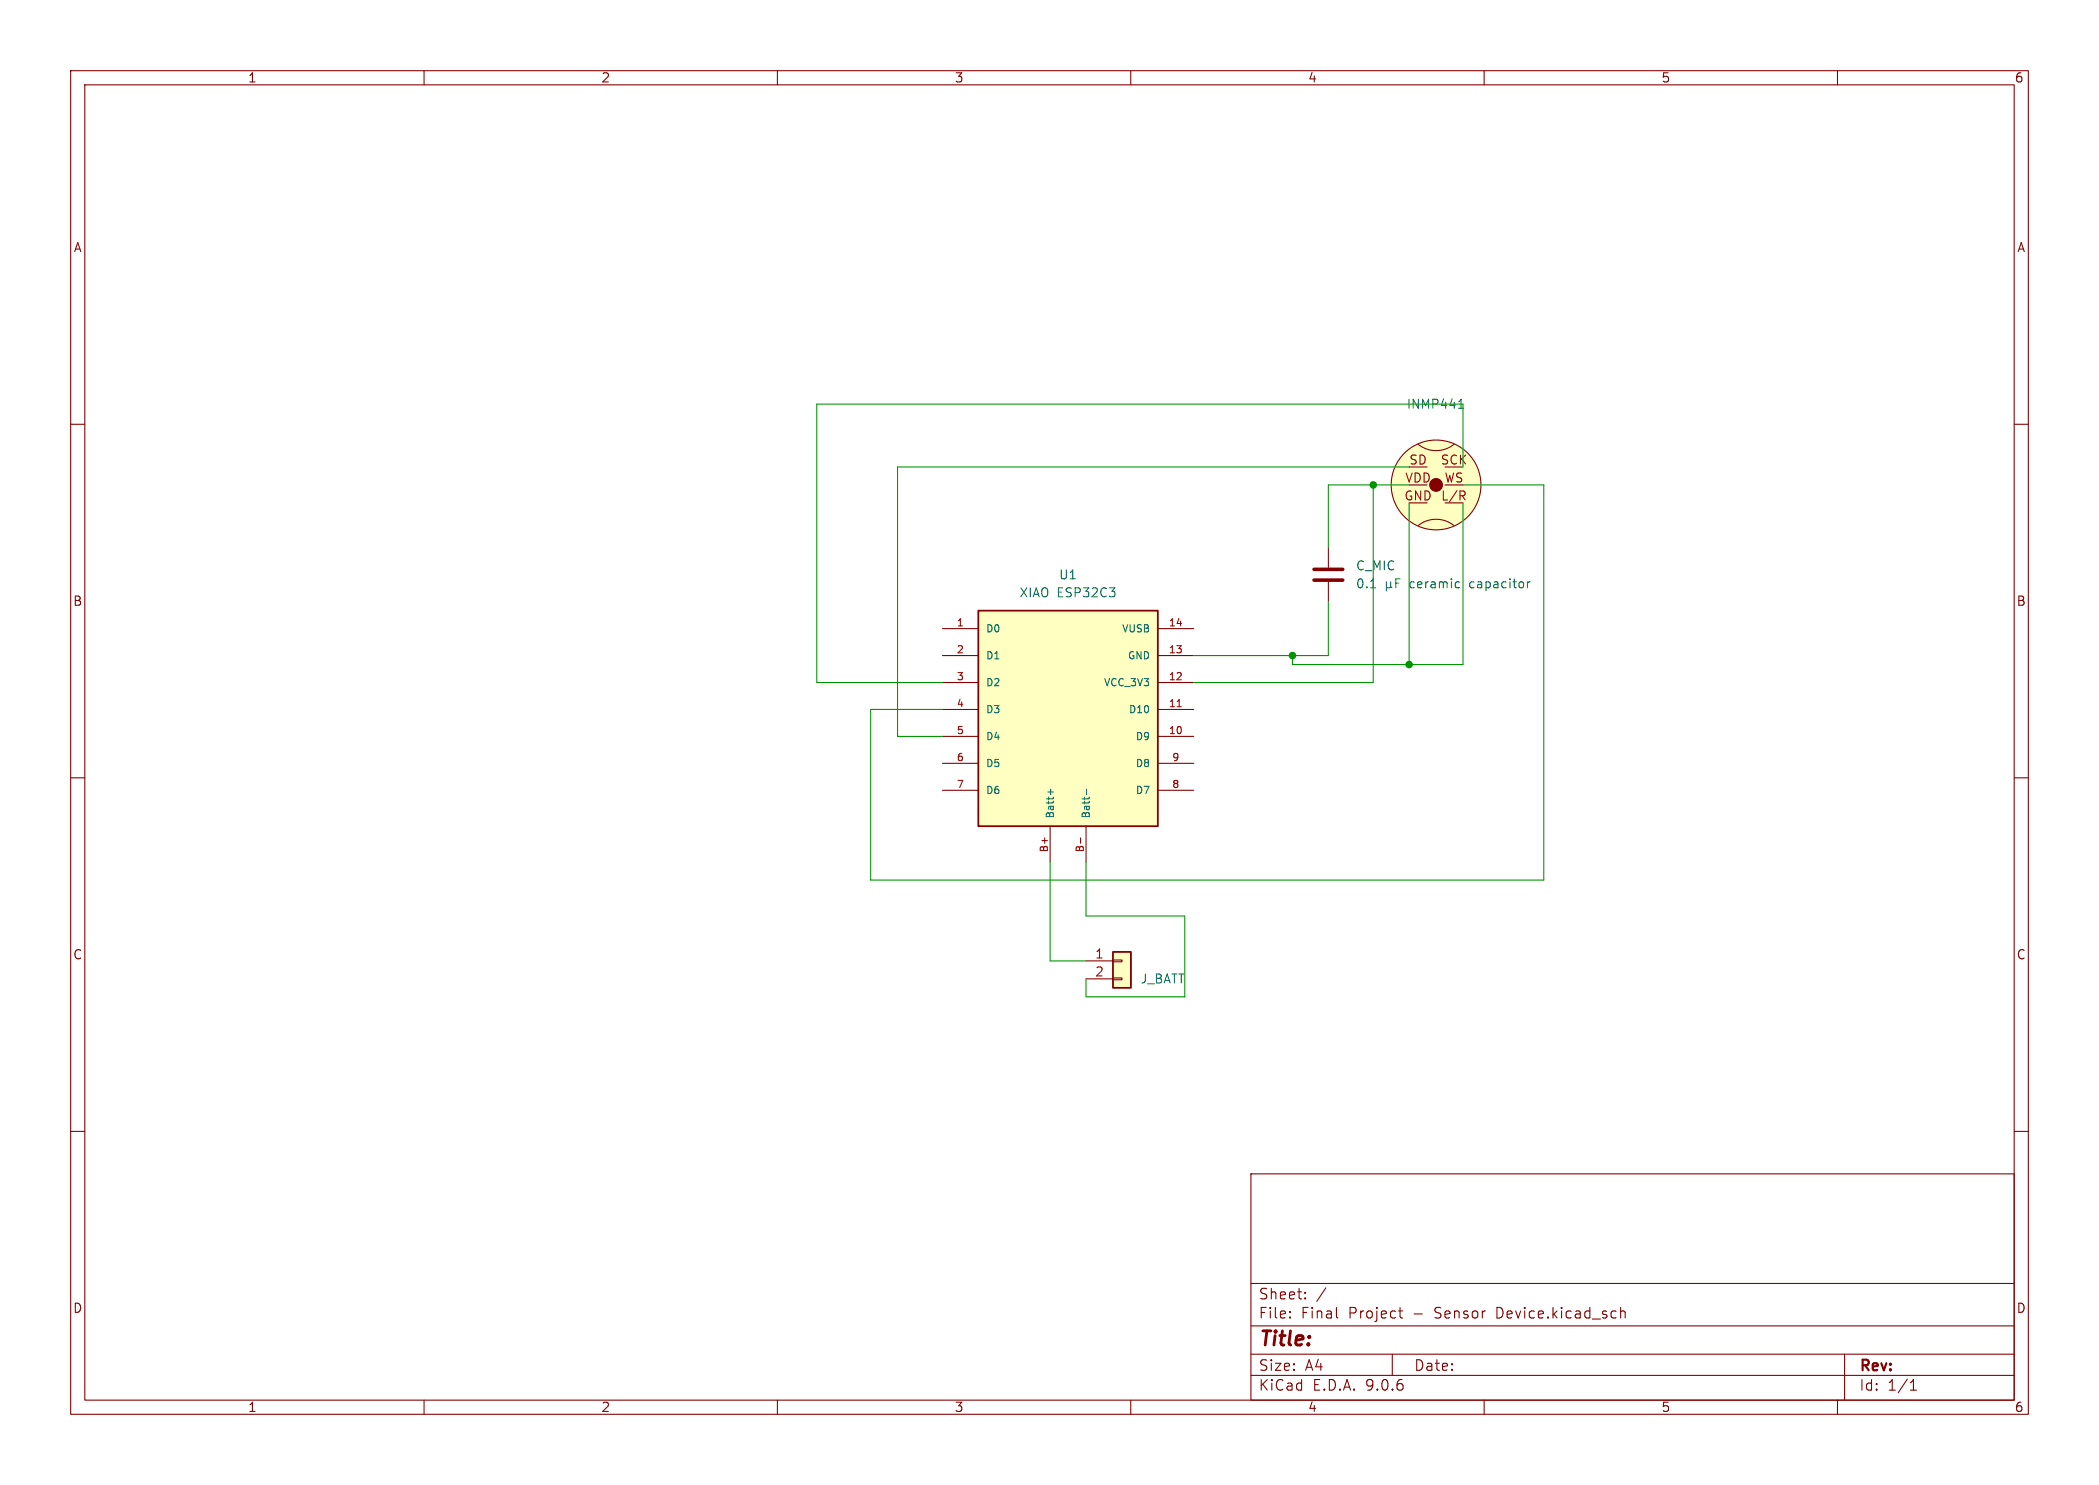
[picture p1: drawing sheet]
<svg xmlns="http://www.w3.org/2000/svg" width="297mm" height="210mm" viewBox="0 0 297 210" stroke-linecap="round" stroke-linejoin="round" font-family="sans-serif">
<g fill="none" stroke="#840000" stroke-width=".15">
<path d="M10 10h277v190h-277zM12 12h273v186h-273zM60 10v2M110 10v2M160 10v2M210 10v2M260 10v2M10 60h2M285 60h2M10 110h2M285 110h2M10 160h2"/>
<path d="M177 166h108v32h-108zM285 160h2M60 198v2M110 198v2M160 198v2M177 194.5h108M177 191.5h108M177 187.5h108M177 181.5h108M182.5 186.3h.1l-.1 .1M182.5 186.3v.1M182.5 185.5v.1"/>
<path d="M182.5 185.5h.1l-.1 .1M184.7 183.6v.1M184.7 183.6h-.1l.1 .1M184.7 182.8v.1M184.7 182.8h-.1l.1 .1M187.6 182.1l-1.3 2M189.2 186.3l.1 .1M197 191.5v3M197.9 185.4h.6M198.1 184.9v1.3l.1 .1 .3 .1M210 198v2M229.3 185.5a.37 .37 0 0 1 .7 .1v.8"/>
<path d="M229.3 184.9v1.5M260 198v2M261 191.5v6.5M270.3 196.6h.9M270.3 195.5l.4-.4v1.5"/>
</g>
<path d="M157.5 134.6h2.5v5.1h-2.5z" fill="#ffffc2"/>
<path d="M157.5 134.6h2.5v5.1h-2.5z" fill="none" stroke="#840000" stroke-width=".25"/>
<g fill="none" stroke="#840000" stroke-width=".15">
<path d="M200.7 62.8a4 4 0 0 0 5 0M200.7 74.3a4 4 0 0 1 5 0M153.7 135.9h3.8M153.7 138.4h3.8M157.5 135.8h1.2v.2h-1.2zM157.5 138.3h1.2v.3h-1.2z"/>
<circle cx="203.2" cy="68.6" r="6.3"/>
</g>
<circle cx="203.2" cy="68.6" r="6.3" fill="#ffffc2" stroke="#ffffc2" stroke-width=".14"/>
<circle cx="203.2" cy="68.6" r=".9" fill="#840000" stroke="#840000" stroke-width=".15"/>
<path d="M206.9 70.1l.4 .6M207.1 69.4l.2 .3v.3l-.2 .1" fill="none" stroke="#a90000" stroke-width=".15"/>
<path d="M206.4 57.7h.7M206.5 56.8l.2-.3v1.2" fill="none" stroke="#006464" stroke-width=".15"/>
<path d="M138.4 86.4h25.4v30.4h-25.4z" fill="#ffffc2"/>
<path d="M138.4 86.4h25.4v30.4h-25.4z" fill="none" stroke="#840000" stroke-width=".25"/>
<g fill="none" stroke="#840000" stroke-width=".15">
<path d="M188 77.5v2.8M133.3 88.9h5.1M133.3 92.7h5.1M133.3 96.5h5.1M163.8 88.9h5.1M163.8 92.7h5.1M163.8 96.5h5.1M188 82.3v2.8M133.3 100.3h5.1M133.3 104.1h5.1M133.3 108h5.1M133.3 111.8h5.1"/>
<path d="M148.6 116.8v5.1M153.7 116.8v5.1M163.8 100.3h5.1M163.8 104.1h5.1M163.8 108h5.1M163.8 111.8h5.1"/>
</g>
<path d="M166.6 99.9h.5M152.9 118.5v.8" fill="none" stroke="#a90000" stroke-width=".15"/>
<g fill="none" stroke="#006464" stroke-width=".15">
<path d="M193.9 83.1h.8M196.2 82.9l.2 .2h.2l.2-.2M196.2 82.3v1.3M196.8 82.9l.2 .2M196.8 82.3v.6M197.5 82.5h.4M198.1 81.9h-.6v1.2M206.2 82.3h.3M206.5 83.1h-.3M216.1 82.3v.8M216.5 82.3h-.2l-.2 .2M148.3 112h.8"/>
<path d="M148.7 111.6v.8M153.7 111.6v.8"/>
</g>
<path d="M185.9 80.5h4.1M185.9 82h4.1" fill="none" stroke="#840000" stroke-width=".51"/>
<path d="M194.3 68.6v27.9h-25.4M199.4 68.6h-11.4v8.9M199.4 66h-72.4v38.1h6.3M199.4 71.1v22.9M207 71.1v22.9h-24.1v-1.3M207 68.6h11.4v55.9h-95.2v-24.2h10.1M207 66v-8.8h-91.4v39.3h17.7M188 85.1v7.6h-19.1M148.6 121.9v14h5.1M153.7 121.9v7.6h13.9v11.5h-13.9v-2.6" fill="none" stroke="#009600" stroke-width=".15"/>
<g fill="#009600" stroke="#009600" stroke-width=".15">
<circle cx="194.3" cy="68.6" r=".46"/>
<circle cx="199.4" cy="94" r=".46"/>
<circle cx="182.9" cy="92.7" r=".46"/>
</g>
<text font-size="2.8" fill="#840000" x="178" y="190.9">Title:</text>
<g font-size="2.1" fill="#840000">
<text x="178" y="184">Sheet:</text>
<text x="178" y="186.7">File:</text>
<text x="184.1" y="186.7">Final</text>
<text x="190.9" y="186.7">Project</text>
<text x="200.1" y="186.7">-</text>
<text x="203.3" y="186.7">Sensor</text>
<text x="212.1" y="186.7">Device.kicad_sch</text>
<text x="178" y="196.9">KiCad</text>
<text x="178" y="194.1">Size:</text>
<text x="184.7" y="194.1">A4</text>
<text x="185.7" y="196.9">E.D.A.</text>
<text x="193.3" y="196.9">9.0.6</text>
<text x="200" y="194.1">Date:</text>
<text x="263" y="194.3">Rev:</text>
<text x="263" y="196.9">Id:</text>
<text x="267.1" y="196.9">1/1</text>
</g>
<g font-size="1.8" fill="#840000">
<text x="35" y="11.9">1</text>
<text x="85" y="11.9">2</text>
<text x="135" y="11.9">3</text>
<text x="185" y="11.9">4</text>
<text x="235" y="11.9">5</text>
<text x="285" y="11.9">6</text>
<text x="10.3" y="35.9">A</text>
<text x="285.3" y="35.9">A</text>
<text x="10.3" y="85.9">B</text>
<text x="285.3" y="85.9">B</text>
<text x="10.3" y="135.9">C</text>
<text x="285.3" y="135.9">C</text>
<text x="10.3" y="185.9">D</text>
<text x="285.3" y="185.9">D</text>
<text x="35" y="199.9">1</text>
<text x="85" y="199.9">2</text>
<text x="135" y="199.9">3</text>
<text x="185" y="199.9">4</text>
<text x="235" y="199.9">5</text>
<text x="285" y="199.9">6</text>
</g>
<g font-size="1.8" fill="#006464">
<text x="199" y="58">INMP441</text>
<text x="149.8" y="82.1">U1</text>
<text x="191.8" y="83.4">0.1</text>
<text x="191.8" y="80.9">C_MIC</text>
<text x="199.6" y="83.4">ceramic</text>
<text x="208.2" y="83.4">capacitor</text>
<text x="144.2" y="84.7">XIAO ESP32C3</text>
<text x="161.3" y="139.3">J_BATT</text>
</g>
<g font-size="1.8" fill="#a90000">
<text x="199.3" y="65.8">SD</text>
<text x="203.8" y="65.8">SCK</text>
<text x="198.6" y="70.9">GND</text>
<text x="198.7" y="68.3">VDD</text>
<text x="203.8" y="70.9">L/R</text>
<text x="204.3" y="68.3">WS</text>
<text x="154.9" y="135.6">1</text>
<text x="154.9" y="138.2">2</text>
</g>
<g font-size="1.4" fill="#a90000">
<text x="135.3" y="88.6">1</text>
<text x="165.3" y="88.6">14</text>
<text x="135.3" y="92.5">2</text>
<text x="165.3" y="92.5">13</text>
<text x="135.3" y="96.3">3</text>
<text x="135.3" y="100.1">4</text>
<text x="165.3" y="96.3">12</text>
<text x="165.3" y="100.1">11</text>
<text x="135.3" y="103.9">5</text>
<text x="135.3" y="107.7">6</text>
<text x="165.3" y="103.9">10</text>
<text x="165.8" y="107.7">9</text>
<text x="135.3" y="111.5">7</text>
<text x="165.8" y="111.5">8</text>
<text x="148.3" y="120.6" transform="rotate(-90 148.3 120.6)">B+</text>
<text x="153.4" y="120.6" transform="rotate(-90 153.4 120.6)">B-</text>
</g>
<g font-size="1.4" fill="#006464">
<text x="139.4" y="89.6">D0</text>
<text x="158.6" y="89.6">VUSB</text>
<text x="139.4" y="93.4">D1</text>
<text x="159.5" y="93.4">GND</text>
<text x="139.4" y="97.3">D2</text>
<text x="139.4" y="101.1">D3</text>
<text x="156.1" y="97.3">VCC_3V3</text>
<text x="159.6" y="101.1">D10</text>
<text x="139.4" y="104.9">D4</text>
<text x="160.6" y="104.9">D9</text>
<text x="139.4" y="108.7">D5</text>
<text x="139.4" y="112.5">D6</text>
<text x="160.6" y="108.7">D8</text>
<text x="160.6" y="112.5">D7</text>
<text x="149.3" y="115.8" transform="rotate(-90 149.3 115.8)">Batt+</text>
<text x="154.4" y="115.8" transform="rotate(-90 154.4 115.8)">Batt-</text>
</g>
</svg>
